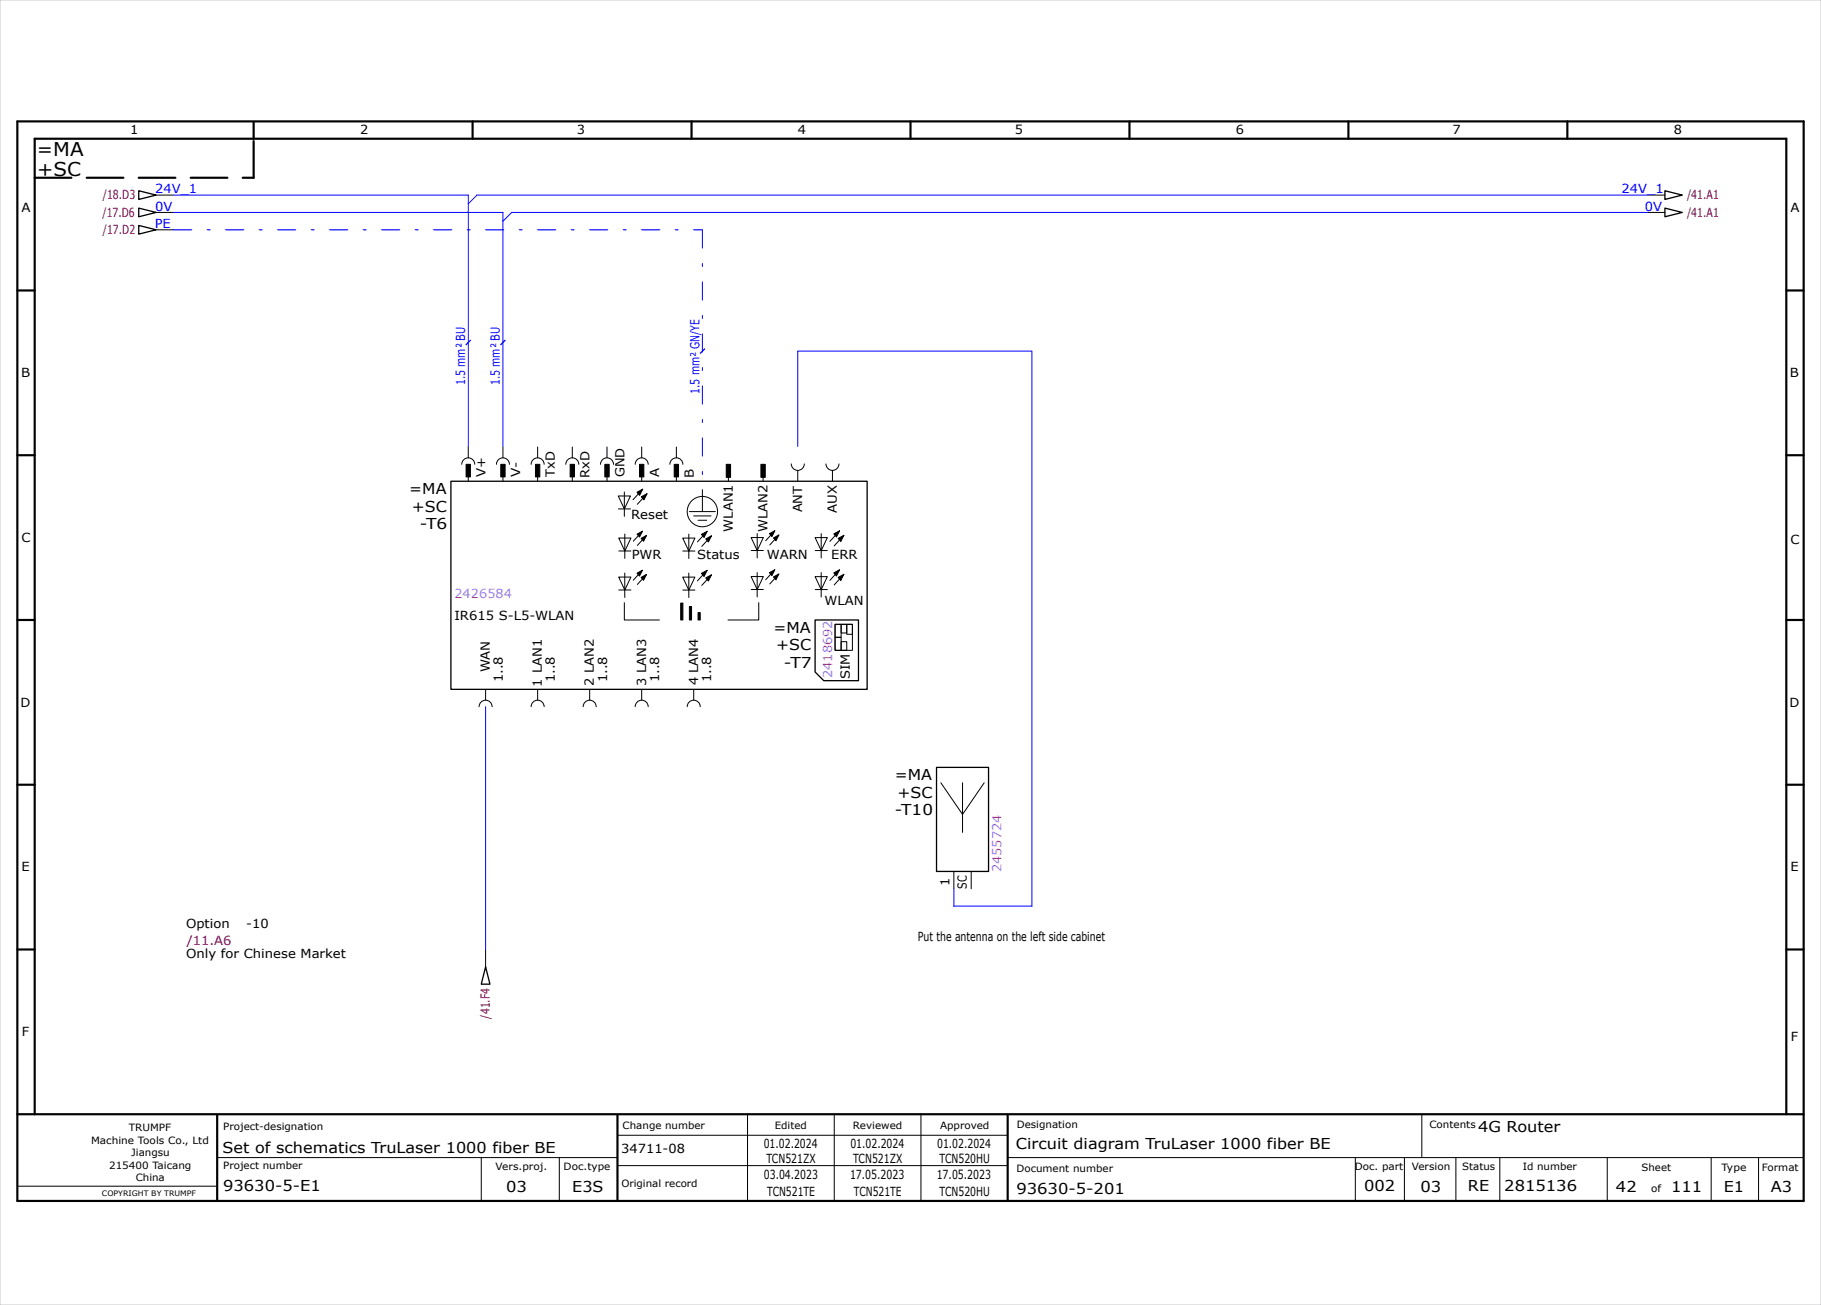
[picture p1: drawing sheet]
<svg xmlns="http://www.w3.org/2000/svg" width="420mm" height="301mm" viewBox="0 0 420 301" stroke-linecap="round" stroke-linejoin="round" font-family="sans-serif">
<g fill="none" stroke="#000" stroke-width=".5">
<path d="M4 28h412v249h-412zM58.5 28.2v3.8M109 28v4M159.5 28v4M210 28v4M260.5 28v4M311 28v4M361.5 28v4M4 67h4M412 67h4M4 105h4M412 105h4"/>
<path d="M4 143h4M412 143h4M4 181h4M412 181h4M4 219h4M412 219h4M4 257h412M8 257v-225h404v225M50.1 257.1v19.8M142.4 257.2v19.8M232.4 257.1v19.7"/>
</g>
<g fill="none" stroke="#000" stroke-width=".23">
<path d="M36 45h4M36 49h4M36 53h4M380 45h4M380 49h4M106.5 107.1a1.5 1.5 0 0 1 1.5-1.5 1.5 1.5 0 0 1 1.5 1.5M108 103.1v2.5M108 110v1M114.5 107.1a1.5 1.5 0 0 1 1.5-1.5 1.5 1.5 0 0 1 1.5 1.5M116 103.1v2.5M116 110v1M122.5 107.1a1.5 1.5 0 0 1 1.5-1.5 1.5 1.5 0 0 1 1.5 1.5"/>
<path d="M124 103.1v2.5M124 110v1M130.5 107.1a1.5 1.5 0 0 1 1.5-1.5 1.5 1.5 0 0 1 1.5 1.5M132 103.1v2.5M132 110v1M138.5 107.1a1.5 1.5 0 0 1 1.5-1.5 1.5 1.5 0 0 1 1.5 1.5M140 103.1v2.5M140 110v1M142.6 114.4h2.8l-1.4 3zM142.6 117.4h2.8M144 113.5v5.6M146.5 107.1a1.5 1.5 0 0 1 1.5-1.5 1.5 1.5 0 0 1 1.5 1.5"/>
<path d="M148 103.1v2.5M148 110v1M148.2 112.8l-2.2 2.5M149.2 113.9l-2.2 2.4M154.5 107.1a1.5 1.5 0 0 1 1.5-1.5 1.5 1.5 0 0 1 1.5 1.5M156 103.1v2.5M156 110v1M159 118h6M160 119h4M161 120h2M162 113v5M168 108v3"/>
<path d="M176 108v3M182.5 107a1.5 1.5 0 0 0 1.5 1.5 1.5 1.5 0 0 0 1.5-1.5M184 108.5v2.5M190.5 107a1.5 1.5 0 0 0 1.5 1.5 1.5 1.5 0 0 0 1.5-1.5M192 108.5v2.5M142.7 133.1h2.8l-1.4 3zM142.7 124.1h2.8l-1.4 3zM142.7 136.1h2.8M142.7 127.1h2.8M144 139v4h8.1M144.1 132.2v5.6M144.1 123.2v5.6"/>
<path d="M148.2 131.5l-2.1 2.3M148.2 122.5l-2.1 2.3M149.1 132.5l-2.1 2.3M149.1 123.5l-2.1 2.3M157.5 133.1h2.8l-1.4 3zM157.5 124.1h2.8l-1.4 3zM157.5 136.1h2.8M157.5 127.1h2.8M158.9 132.2v5.6M158.9 123.2v5.6M163.1 131.5l-2.2 2.5M163.1 122.5l-2.2 2.5"/>
<path d="M164.1 132.6l-2.2 2.4M164.1 123.6l-2.2 2.4M173.2 133h2.8l-1.4 3zM173.2 124h2.9l-1.4 3zM173.3 136h2.8M173.3 127h2.8M174.6 132.1v5.6M174.6 123.1v5.6M175 139v4h-7.1M178.7 131.4l-2.1 2.3M178.7 122.4l-2.1 2.3M179.6 132.4l-2.1 2.3"/>
<path d="M179.6 123.4l-2.1 2.3M188 133h2.8l-1.4 3zM188 124h2.8l-1.4 3zM188 136h2.8M188 127h2.8M189.4 132.1v5.6M189.4 123.1v5.6M193.6 131.4l-2.2 2.5M193.6 122.4l-2.2 2.5M194.6 132.5l-2.2 2.4M194.6 123.5l-2.2 2.4M112 159v2.5"/>
<path d="M124 159v2.5M136 159v2.5M148 159v2.5M160 159v2.5M192.6 144h4v6h-4zM192.6 144h1.4v3h-1.4zM192.6 147h1.4v3h-1.4zM194 144h1.3v2h-1.3zM194 148h1.3v2h-1.3zM195.3 144h1.3v2.3h-1.3zM110.5 163a1.5 1.5 0 0 1 1.5-1.5 1.5 1.5 0 0 1 1.5 1.5M122.5 163a1.5 1.5 0 0 1 1.5-1.5 1.5 1.5 0 0 1 1.5 1.5"/>
<path d="M134.5 163a1.5 1.5 0 0 1 1.5-1.5 1.5 1.5 0 0 1 1.5 1.5M146.5 163a1.5 1.5 0 0 1 1.5-1.5 1.5 1.5 0 0 1 1.5 1.5M158.5 163a1.5 1.5 0 0 1 1.5-1.5 1.5 1.5 0 0 1 1.5 1.5M217 180.6l5 7.2 5-7.2M222 180.6v11.4M112 219v4M220 201.1v3.9M224 201v4M172.4 256.9v20M192.4 256.9v20M212.4 256.9v20M327.9 256.9v10"/>
<path d="M4.1 273.6h45.7M50.1 267h92.2M111 267v10M129 267v10M142.4 261.9h90M142.4 268.9h90M232.5 267h183.5M312.6 267v10M323.9 267.1v10M335.8 267.1v10M345.9 267v10.1M370.7 267v9.8"/>
<path d="M394.7 267.1v10M405.6 267v10"/>
<circle cx="162" cy="118" r="3.5"/>
</g>
<path d="M8 41h50.5M58.5 41v-8.8" fill="none" stroke="#000" stroke-width=".5" stroke-dasharray="8.5 3.5"/>
<path d="M0 0h420v301h-420z" fill="none" stroke="#c9c9c9" stroke-width=".23"/>
<g fill="#000" stroke="#000" stroke-width=".23">
<path d="M146.9 113.5l1.3-.7-.7 1.5zM147.9 114.6l1.3-.7-.7 1.4zM146.9 132.2l1.3-.7-.7 1.4zM146.9 123.2l1.3-.7-.7 1.4zM147.9 133.2l1.2-.7-.7 1.3zM147.9 124.2l1.2-.7-.7 1.3zM161.8 132.3l1.3-.8-.7 1.5zM161.8 123.3l1.3-.8-.7 1.5zM162.8 133.3l1.3-.7-.7 1.4zM162.8 124.3l1.3-.7-.7 1.4zM177.5 132.1l1.2-.7-.7 1.4zM177.5 123.1l1.2-.7-.7 1.4z"/>
<path d="M178.4 133.1l1.2-.7-.6 1.3zM178.4 124.1l1.2-.7-.6 1.3zM192.3 132.1l1.3-.7-.7 1.5zM192.3 123.1l1.3-.7-.7 1.5zM193.3 133.2l1.3-.7-.7 1.4zM193.3 124.2l1.3-.7-.7 1.4z"/>
<path d="M107.5 107.1h1v2.9h-1z" fill-rule="evenodd"/>
<path d="M115.5 107.1h1v2.9h-1z" fill-rule="evenodd"/>
<path d="M123.5 107.1h1v2.9h-1z" fill-rule="evenodd"/>
<path d="M131.5 107.1h1v2.9h-1z" fill-rule="evenodd"/>
<path d="M139.5 107.1h1v2.9h-1z" fill-rule="evenodd"/>
<path d="M147.5 107.1h1v2.9h-1z" fill-rule="evenodd"/>
<path d="M155.5 107.1h1v2.9h-1z" fill-rule="evenodd"/>
<path d="M167.5 107.1h1v3h-1z" fill-rule="evenodd"/>
<path d="M175.5 107.1h1v3h-1z" fill-rule="evenodd"/>
<path d="M157 139.1h.5v3.9h-.5z" fill-rule="evenodd"/>
<path d="M159 139.9h.5v3.1h-.5z" fill-rule="evenodd"/>
<path d="M161 141.3h.5v1.7h-.5z" fill-rule="evenodd"/>
</g>
<path d="M32 44l4 1-4 1zM32 48l4 1-4 1zM32 52l4 1-4 1zM384 44l4 1-4 1zM384 48l4 1-4 1zM104 111h96v48h-96zM188 143h10v14h-8l-2-2zM216 177h12v24h-12zM112 223l1 4h-2z" fill="none" stroke="#000" stroke-width=".3"/>
<path d="M40 45h68v58M40 49h76v54M380 45h-270l-2 2M380 49h-262l-2 2M184 103v-22h54v128h-18v-4M112 163v56" fill="none" stroke="#00f" stroke-width=".23"/>
<path d="M40 53h122M162 53v60" fill="none" stroke="#00f" stroke-width=".23" stroke-dasharray="4.2 3.5 .7 3.5"/>
<path d="M108.5 78.5l-1 1M116.5 78.5l-1 1M162.5 80.5l-1 1" fill="none" stroke="#00f" stroke-width=".3"/>
<g font-size="4.4">
<text x="8.5" y="36">=MA</text>
<text x="8.6" y="40.5">+SC</text>
</g>
<g font-size="3.5">
<text x="94.4" y="114">=MA</text>
<text x="95" y="118">+SC</text>
<text x="96.8" y="122">-T6</text>
<text x="178.4" y="146">=MA</text>
<text x="179" y="150">+SC</text>
<text x="180.8" y="154">-T7</text>
<text x="206.4" y="180">=MA</text>
<text x="207" y="184">+SC</text>
<text x="206.4" y="188">-T10</text>
<text x="340.9" y="261">4G Router</text>
<text x="51.3" y="266">Set of schematics TruLaser 1000 fiber BE</text>
<text x="234.3" y="265">Circuit diagram TruLaser 1000 fiber BE</text>
<text x="51.5" y="274.7">93630-5-E1</text>
<text x="116.8" y="274.9">03</text>
<text x="132" y="274.9">E3S</text>
<text x="234.4" y="275.3">93630-5-201</text>
<text x="314.6" y="274.8">002</text>
<text x="327.6" y="274.9">03</text>
<text x="338.6" y="274.8">RE</text>
<text x="346.9" y="274.7">2815136</text>
<text x="372.7" y="275">42</text>
<text x="385.4" y="275">111</text>
<text x="397.6" y="275">E1</text>
<text x="408.4" y="275">A3</text>
</g>
<g font-size="2.9">
<text x="30" y="31">1</text>
<text x="83" y="31">2</text>
<text x="133.1" y="31">3</text>
<text x="184.1" y="31">4</text>
<text x="234.1" y="31">5</text>
<text x="285" y="31">6</text>
<text x="335" y="31">7</text>
<text x="386" y="31">8</text>
<text x="5" y="49">A</text>
<text x="413" y="49">A</text>
<text x="4.8" y="87">B</text>
<text x="412.8" y="87">B</text>
<text x="112" y="110" transform="rotate(-90 112 110)">V+</text>
<text x="120" y="110" transform="rotate(-90 120 110)">V-</text>
<text x="128" y="110" transform="rotate(-90 128 110)">TxD</text>
<text x="136" y="110.3" transform="rotate(-90 136 110.3)">RxD</text>
<text x="144" y="110.1" transform="rotate(-90 144 110.1)">GND</text>
<text x="152" y="110" transform="rotate(-90 152 110)">A</text>
<text x="160" y="110.3" transform="rotate(-90 160 110.3)">B</text>
<text x="145.6" y="119.7">Reset</text>
<text x="185" y="118.2" transform="rotate(-90 185 118.2)">ANT</text>
<text x="193" y="118.3" transform="rotate(-90 193 118.3)">AUX</text>
<text x="5" y="125">C</text>
<text x="169" y="122.6" transform="rotate(-90 169 122.6)">WLAN1</text>
<text x="177" y="122.7" transform="rotate(-90 177 122.7)">WLAN2</text>
<text x="413" y="125.5">C</text>
<text x="145.7" y="129">PWR</text>
<text x="160.8" y="129">Status</text>
<text x="176.9" y="129">WARN</text>
<text x="191.7" y="129">ERR</text>
<text x="104.8" y="143">IR615 S-L5-WLAN</text>
<text x="190.2" y="139.5">WLAN</text>
<text x="113" y="155.1" transform="rotate(-90 113 155.1)">WAN</text>
<text x="116" y="157.4" transform="rotate(-90 116 157.4)">1..8</text>
<text x="125" y="158.4" transform="rotate(-90 125 158.4)">1 LAN1</text>
<text x="128" y="157.4" transform="rotate(-90 128 157.4)">1..8</text>
<text x="137" y="158.2" transform="rotate(-90 137 158.2)">2 LAN2</text>
<text x="140" y="157.4" transform="rotate(-90 140 157.4)">1..8</text>
<text x="149" y="158.2" transform="rotate(-90 149 158.2)">3 LAN3</text>
<text x="152" y="157.4" transform="rotate(-90 152 157.4)">1..8</text>
<text x="161" y="158.1" transform="rotate(-90 161 158.1)">4 LAN4</text>
<text x="164" y="157.4" transform="rotate(-90 164 157.4)">1..8</text>
<text x="196" y="156.7" transform="rotate(-90 196 156.7)">SIM</text>
<text x="4.8" y="163">D</text>
<text x="412.7" y="163">D</text>
<text x="5" y="201">E</text>
<text x="413" y="201">E</text>
<text x="219" y="204.4" transform="rotate(-90 219 204.4)">1</text>
<text x="223" y="205" transform="rotate(-90 223 205)">SC</text>
<text x="42.9" y="214">Option</text>
<text x="56.8" y="214">-10</text>
<text x="42.9" y="221">Only for Chinese Market</text>
<text x="211.7" y="217">Put the antenna on the left side cabinet</text>
<text x="5.1" y="239">F</text>
<text x="413" y="240">F</text>
<text x="143.3" y="266">34711-08</text>
<text x="176.1" y="264.9">01.02.2024</text>
<text x="176.8" y="268.4">TCN521ZX</text>
<text x="196.1" y="264.9">01.02.2024</text>
<text x="196.8" y="268.4">TCN521ZX</text>
<text x="216.1" y="264.9">01.02.2024</text>
<text x="216.7" y="268.4">TCN520HU</text>
<text x="176.2" y="271.9">03.04.2023</text>
<text x="176.9" y="275.9">TCN521TE</text>
<text x="196" y="271.9">17.05.2023</text>
<text x="196.9" y="275.9">TCN521TE</text>
<text x="216" y="271.9">17.05.2023</text>
<text x="216.7" y="275.9">TCN520HU</text>
</g>
<g font-size="2.9" fill="#b60000">
<text x="23.7" y="46">/18.D3</text>
<text x="389.1" y="46">/41.A1</text>
<text x="23.6" y="50">/17.D6</text>
<text x="389.1" y="50">/41.A1</text>
<text x="23.7" y="54">/17.D2</text>
<text x="43.1" y="218">/11.A6</text>
<text x="113" y="234.9" transform="rotate(-90 113 234.9)">/41.F4</text>
</g>
<g font-size="2.9" fill="#00f">
<text x="35.8" y="44.6">24V_1</text>
<text x="374" y="44.6">24V_1</text>
<text x="35.7" y="52.6">PE</text>
<text x="35.8" y="48.6">0V</text>
<text x="379.4" y="48.6">0V</text>
<text x="107.3" y="88.9" transform="rotate(-90 107.3 88.9)">1.5 mm² BU</text>
<text x="115.3" y="88.9" transform="rotate(-90 115.3 88.9)">1.5 mm² BU</text>
<text x="161.3" y="90.9" transform="rotate(-90 161.3 90.9)">1.5 mm² GN/YE</text>
</g>
<g font-size="2.9" fill="#f0f">
<text x="104.8" y="138">2426584</text>
<text x="191.9" y="156.4" transform="rotate(-90 191.9 156.4)">2418692</text>
<text x="231" y="201.2" transform="rotate(-90 231 201.2)">2455724</text>
</g>
<g font-size="2.3">
<text x="21" y="263.8">Machine Tools Co., Ltd</text>
<text x="29.7" y="260.8">TRUMPF</text>
<text x="51.5" y="260.7">Project-designation</text>
<text x="143.6" y="260.4">Change number</text>
<text x="178.7" y="260.4">Edited</text>
<text x="196.7" y="260.4">Reviewed</text>
<text x="216.8" y="260.4">Approved</text>
<text x="234.5" y="260.2">Designation</text>
<text x="329.7" y="260.1">Contents</text>
<text x="25.2" y="269.6">215400 Taicang</text>
<text x="30.3" y="266.7">Jiangsu</text>
<text x="51.5" y="269.7">Project number</text>
<text x="114.3" y="269.9">Vers.proj.</text>
<text x="130" y="269.9">Doc.type</text>
<text x="312.5" y="269.8">Doc. part</text>
<text x="325.6" y="269.9">Version</text>
<text x="337.3" y="269.8">Status</text>
<text x="351.2" y="269.8">Id number</text>
<text x="406.4" y="270">Format</text>
<text x="31.3" y="272.5">China</text>
<text x="143.3" y="273.9">Original record</text>
<text x="234.4" y="270.3">Document number</text>
<text x="378.6" y="270">Sheet</text>
<text x="380.8" y="275">of</text>
<text x="397" y="270">Type</text>
</g>
<text font-size="1.7" x="23.5" y="275.8">COPYRIGHT BY TRUMPF</text>
</svg>
